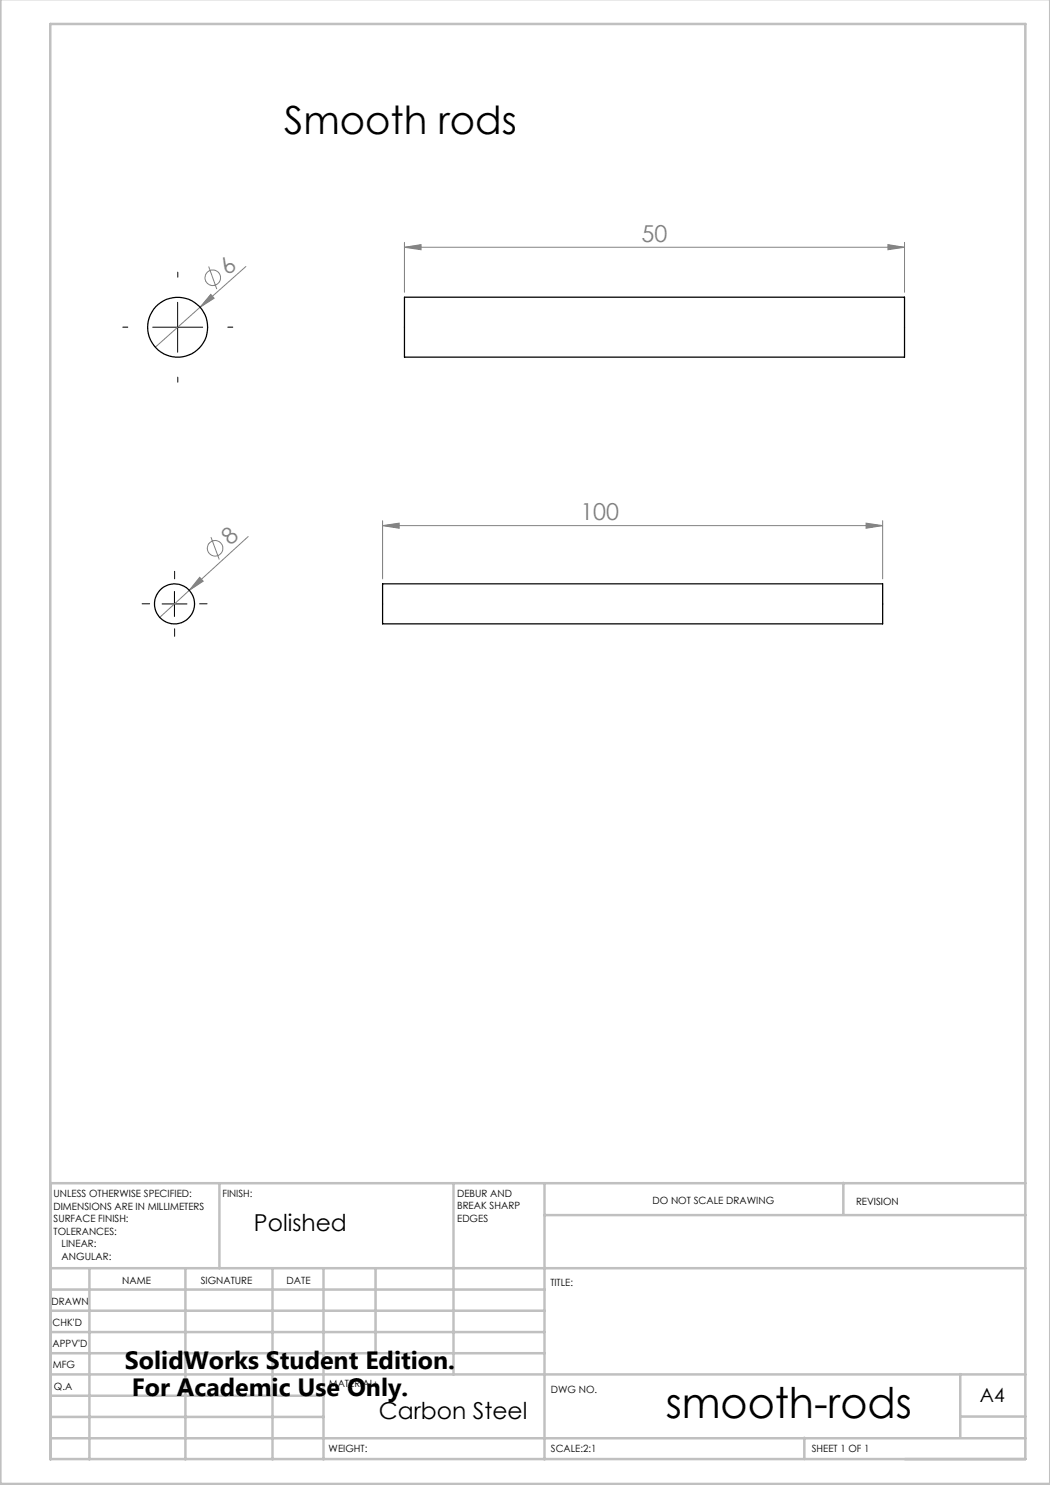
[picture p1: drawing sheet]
<svg xmlns="http://www.w3.org/2000/svg" width="210mm" height="297mm" viewBox="0 0 210 297" stroke-linecap="round" stroke-linejoin="round" font-family="sans-serif">
<g fill="none" stroke="#808080" stroke-width=".2">
<path d="M41.7 53.3l1.7 4.5M42.2 58.9l.6 .8-2.8 1.8zM49.2 53.3l-9.2 8.2M80.9 49.5l3.3-.6v1zM80.9 48.5v10M80.9 49.5h100M177.6 48.9l3.3 .6-3.3 .4zM180.9 48.5v10M40 61.5l-9 8M39.9 115.5l.7 .7-2.7 1.9zM42.2 107.4l1.7 4.5M49.6 107.3l-17.6 16.2"/>
<path d="M76.5 105.1l3.3-.5v1.1zM76.5 104.1v11.7M76.5 105.1h100M173.2 104.6l3.3 .5-3.3 .6zM176.5 104.1v11.7"/>
<circle cx="42.6" cy="55.5" r="1.55"/>
<circle cx="43" cy="109.7" r="1.55"/>
</g>
<path d="M35.6 55.4v-1M25.6 65.4h-1M35.6 75.4v1M45.6 65.4h1M34.9 115.8v-1.5M29.9 120.8h-1.5M34.9 125.8v1.5M39.9 120.8h1.5" fill="none" stroke="#000" stroke-width=".2" stroke-dasharray="15.2 1.3 1.3 1.3"/>
<path d="M30.6 65.4h9.9M35.5 60.5v9.9M34.9 118.3v5M32.4 120.8h5" fill="none" stroke="#000" stroke-width=".2"/>
<g fill="none" stroke="#c0c0c0" stroke-width=".5">
<path d="M.1 -.1v296.9h209.9v-296.9M10.1 4.8h195v287h-195zM43.9 236.6v17M90.7 236.6v38.3M108.9 236.6v55.3M168.7 236.6v6.3M205.1 236.6h-195v55.3M10.1 253.6h195M10.1 257.9h98.8M17.9 253.6v38.3M37.1 253.6v38.3M54.5 253.6v38.3"/>
<path d="M64.7 253.6v38.3M75.1 253.6v17M108.9 243h96.2M10.1 270.6h98.8M10.1 266.4h98.8M10.1 262.1h98.8M10.1 279.1h54.6M10.1 274.9h195M192.1 274.8v12.7M10.1 287.7h195M10.1 283.4h54.6M160.9 287.5v4.3"/>
<path d="M192.1 283.3h13"/>
</g>
<g fill="#808080">
<path d="M42.2 58.9l.6 .8-2.8 1.8z"/>
<path d="M39.9 115.5l.7 .7-2.7 1.9z"/>
<path d="M177.6 48.9l3.3 .6-3.3 .4zM80.9 49.5l3.3-.6v1zM173.2 104.6l3.3 .5-3.3 .6zM76.5 105.1l3.3-.5v1.1z"/>
</g>
<g fill="none" stroke="#000" stroke-width=".25">
<path d="M80.9 59.4h100v12h-100zM76.5 116.8h100v8h-100z"/>
<circle cx="35.5" cy="65.4" r="6"/>
<circle cx="34.9" cy="120.8" r="4"/>
</g>
<text font-size="8.5" x="133.1" y="283.5">smooth-rods</text>
<text font-size="7.8" x="56.8" y="26.8">Smooth rods</text>
<g font-size="5">
<text x="25" y="273.7">SolidWorks Student Edition.</text>
<text x="26.4" y="279.2">For Academic Use Only.</text>
</g>
<g font-size="4.7" fill="#808080">
<text x="128.3" y="48.4">50</text>
<text x="45.6" y="55.1" transform="rotate(-42 45.6 55.1)">6</text>
<text x="116.1" y="104.1">100</text>
<text x="46.1" y="109.2" transform="rotate(-42 46.1 109.2)">8</text>
</g>
<g font-size="4.7">
<text x="50.8" y="246.2">Polished</text>
<text x="75.8" y="283.8">Carbon Steel</text>
</g>
<text font-size="3.9" x="196" y="280.4">A4</text>
<g font-size="2">
<text x="10.7" y="239.5">UNLESS OTHERWISE SPECIFIED:</text>
<text x="44.5" y="239.5">FINISH:</text>
<text x="91.4" y="239.4">DEBUR AND</text>
<text x="10.7" y="242">DIMENSIONS ARE IN MILLIMETERS</text>
<text x="10.7" y="244.5">SURFACE FINISH:</text>
<text x="91.4" y="241.9">BREAK SHARP</text>
<text x="91.4" y="244.4">EDGES</text>
<text x="130.5" y="240.8">DO NOT SCALE DRAWING</text>
<text x="171.2" y="241">REVISION</text>
<text x="10.7" y="247">TOLERANCES:</text>
<text x="12.3" y="249.5">LINEAR:</text>
<text x="12.3" y="252">ANGULAR:</text>
<text x="24.4" y="256.9">NAME</text>
<text x="40.1" y="256.8">SIGNATURE</text>
<text x="57.3" y="256.8">DATE</text>
<text x="110.1" y="257.1">TITLE:</text>
<text x="10.3" y="260.9">DRAWN</text>
<text x="10.5" y="269.3">APPV'D</text>
<text x="10.5" y="265.2">CHK'D</text>
<text x="10.6" y="273.6">MFG</text>
<text x="10.8" y="278">Q.A</text>
<text x="65.8" y="277.4">MATERIAL:</text>
<text x="110.2" y="278.5">DWG NO.</text>
<text x="65.7" y="290.4">WEIGHT:</text>
<text x="110.2" y="290.5">SCALE:2:1</text>
<text x="162.4" y="290.4">SHEET 1 OF 1</text>
</g>
</svg>
